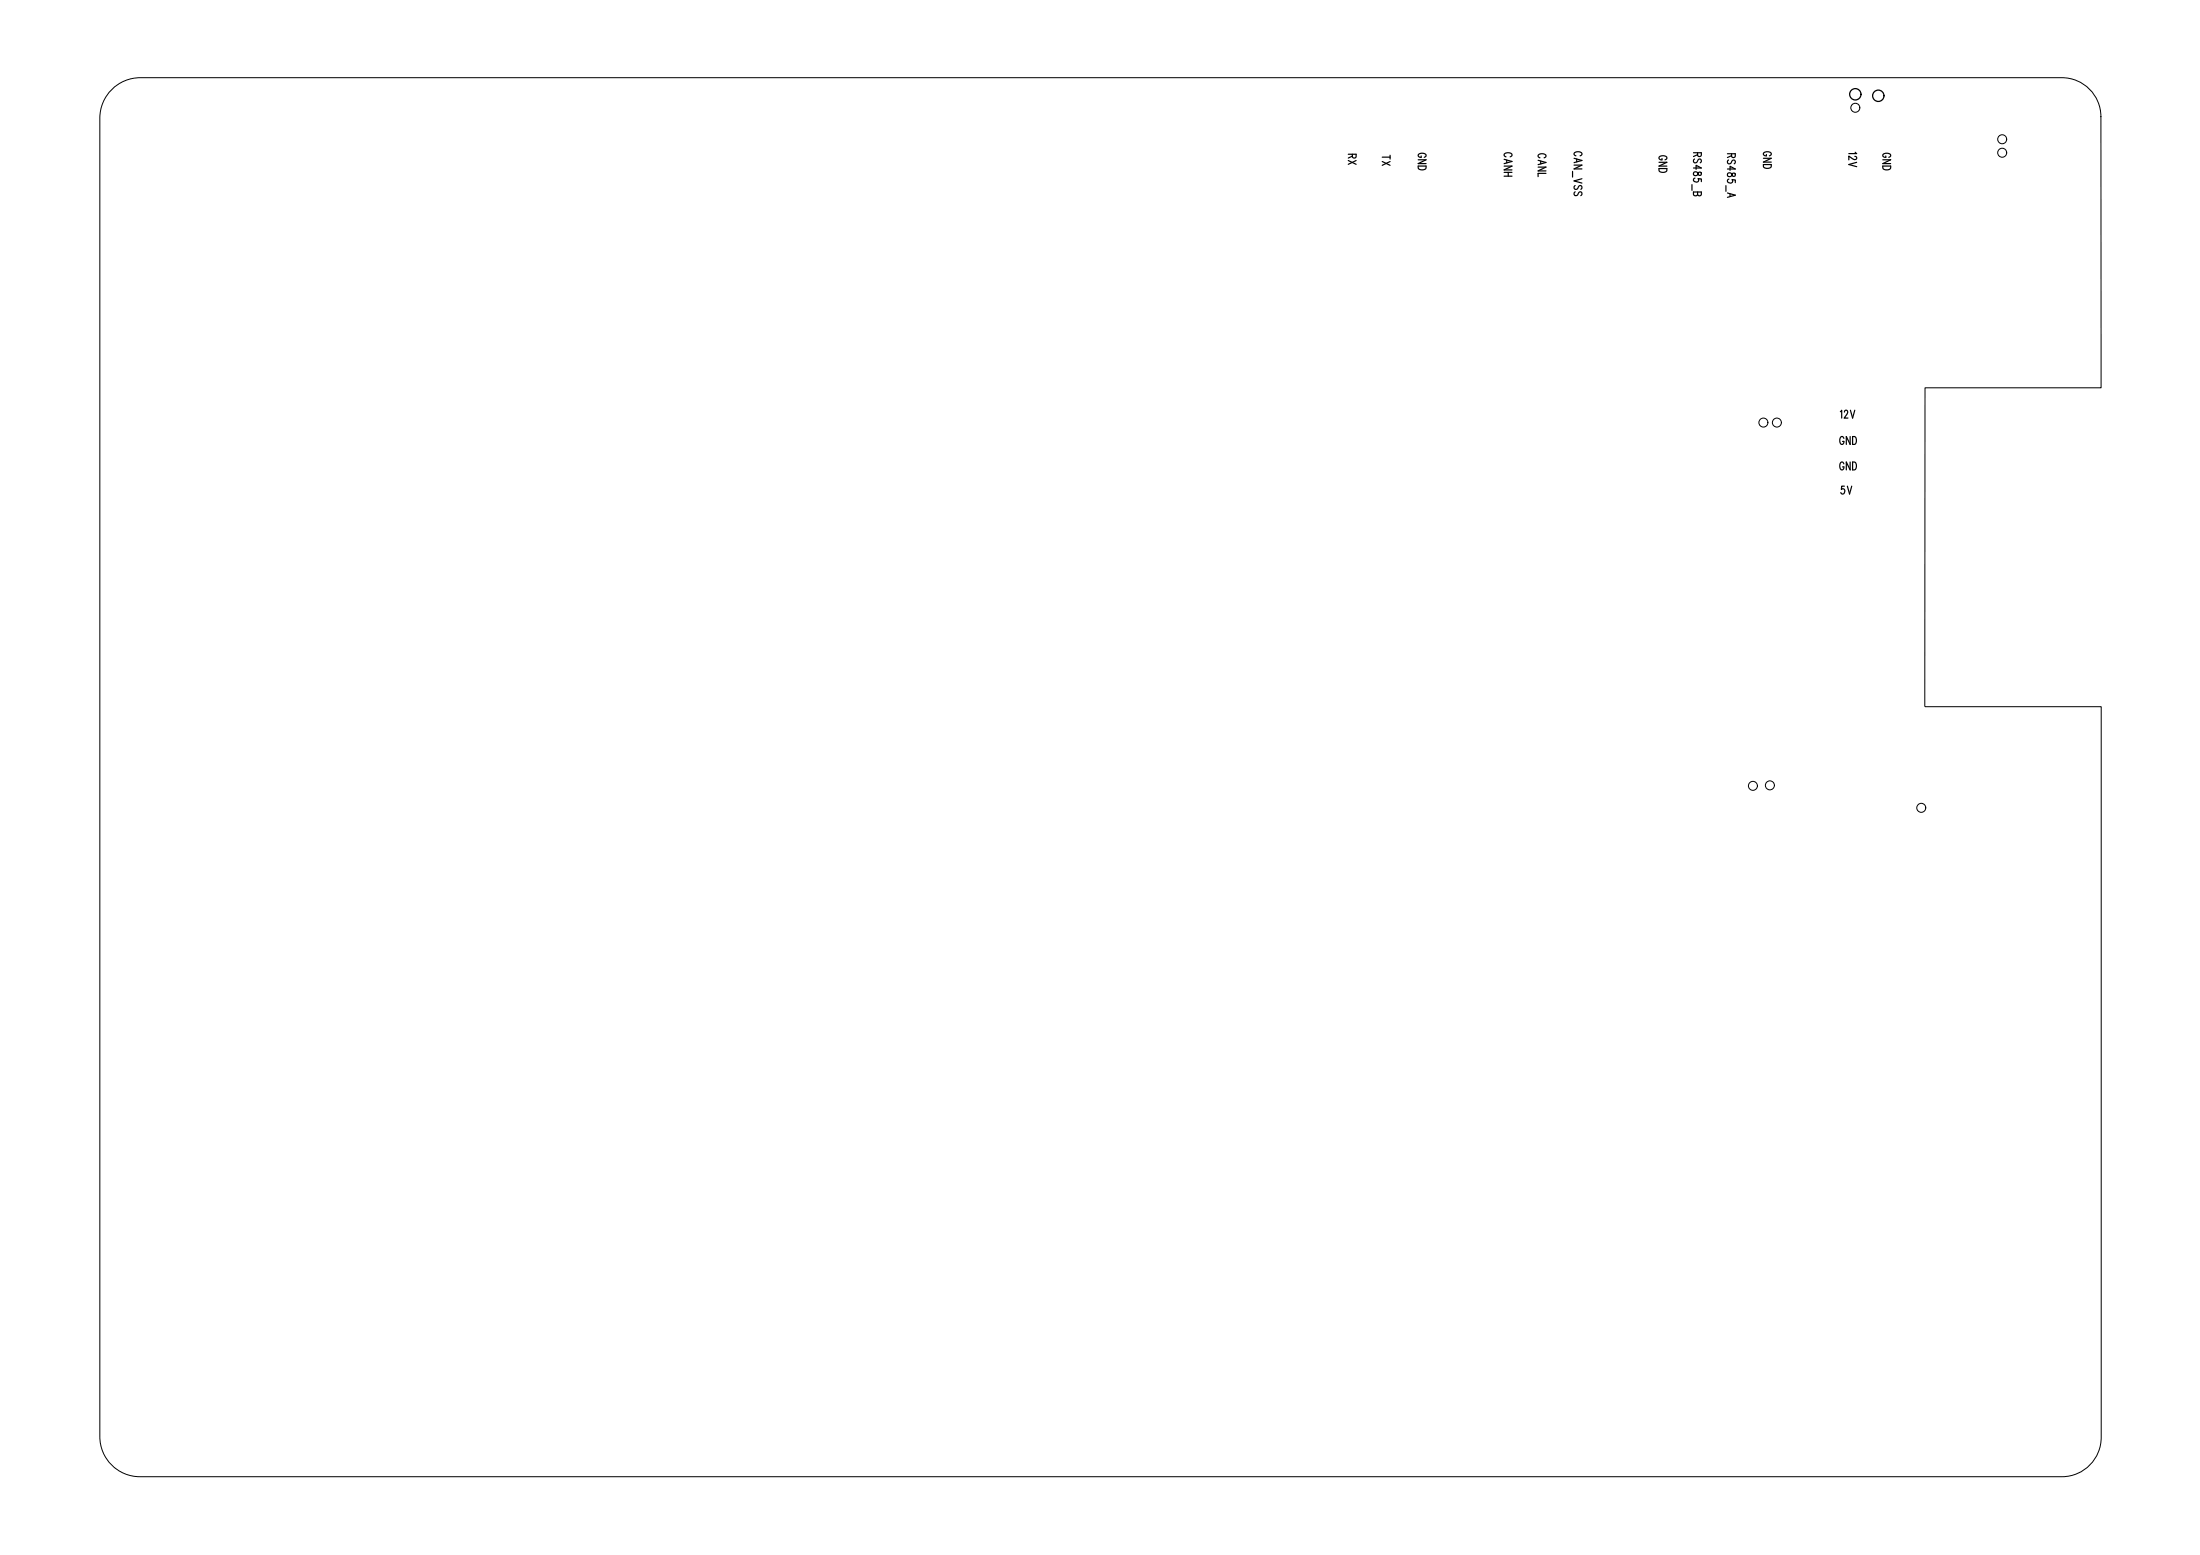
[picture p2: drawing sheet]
<svg xmlns="http://www.w3.org/2000/svg" width="297mm" height="210mm" viewBox="0 0 297 210" stroke-linecap="round" stroke-linejoin="round" font-family="sans-serif">
<g fill="none" stroke="#000" stroke-width=".14">
<path d="M15.1 12.1a5.5 5.5 0 0 1 3.8-1.6h259.5a5.3 5.3 0 0 1 5.3 5.3v36.5h-23.8v43l.1 .1h23.7v98.6a5.3 5.3 0 0 1-5.3 5.3h-259.5a5.4 5.4 0 0 1-5.4-5.4v-177.9a5.5 5.5 0 0 1 1.6-3.9z"/>
<circle cx="250.5" cy="14.5" r=".61"/>
<circle cx="270.3" cy="18.8" r=".61"/>
<circle cx="270.3" cy="20.6" r=".61"/>
<circle cx="238.1" cy="57" r=".61"/>
<circle cx="239.9" cy="57" r=".61"/>
<circle cx="236.7" cy="106.1" r=".61"/>
<circle cx="239" cy="106" r=".61"/>
<circle cx="259.4" cy="109" r=".61"/>
</g>
<g fill="none" stroke="#000" stroke-width=".17">
<circle cx="250.5" cy="12.7" r=".77"/>
<circle cx="253.6" cy="12.9" r=".77"/>
</g>
<g font-size="1.6">
<text x="182" y="20.8" transform="rotate(90 182 20.8)">RX</text>
<text x="186.6" y="21" transform="rotate(90 186.6 21)">TX</text>
<text x="191.5" y="20.7" transform="rotate(90 191.5 20.7)">GND</text>
<text x="203.1" y="20.6" transform="rotate(90 203.1 20.6)">CANH</text>
<text x="207.7" y="20.8" transform="rotate(90 207.7 20.8)">CANL</text>
<text x="212.5" y="20.5" transform="rotate(90 212.5 20.5)">CAN_VSS</text>
<text x="224" y="21" transform="rotate(90 224 21)">GND</text>
<text x="228.6" y="20.6" transform="rotate(90 228.6 20.6)">RS485_B</text>
<text x="233.2" y="20.8" transform="rotate(90 233.2 20.8)">RS485_A</text>
<text x="238.1" y="20.5" transform="rotate(90 238.1 20.5)">GND</text>
<text x="249.6" y="20.6" transform="rotate(90 249.6 20.6)">12V</text>
<text x="254.2" y="20.7" transform="rotate(90 254.2 20.7)">GND</text>
<text x="248.4" y="60">GND</text>
<text x="248.5" y="56.4">12V</text>
<text x="248.4" y="63.4">GND</text>
<text x="248.5" y="66.7">5V</text>
</g>
</svg>
